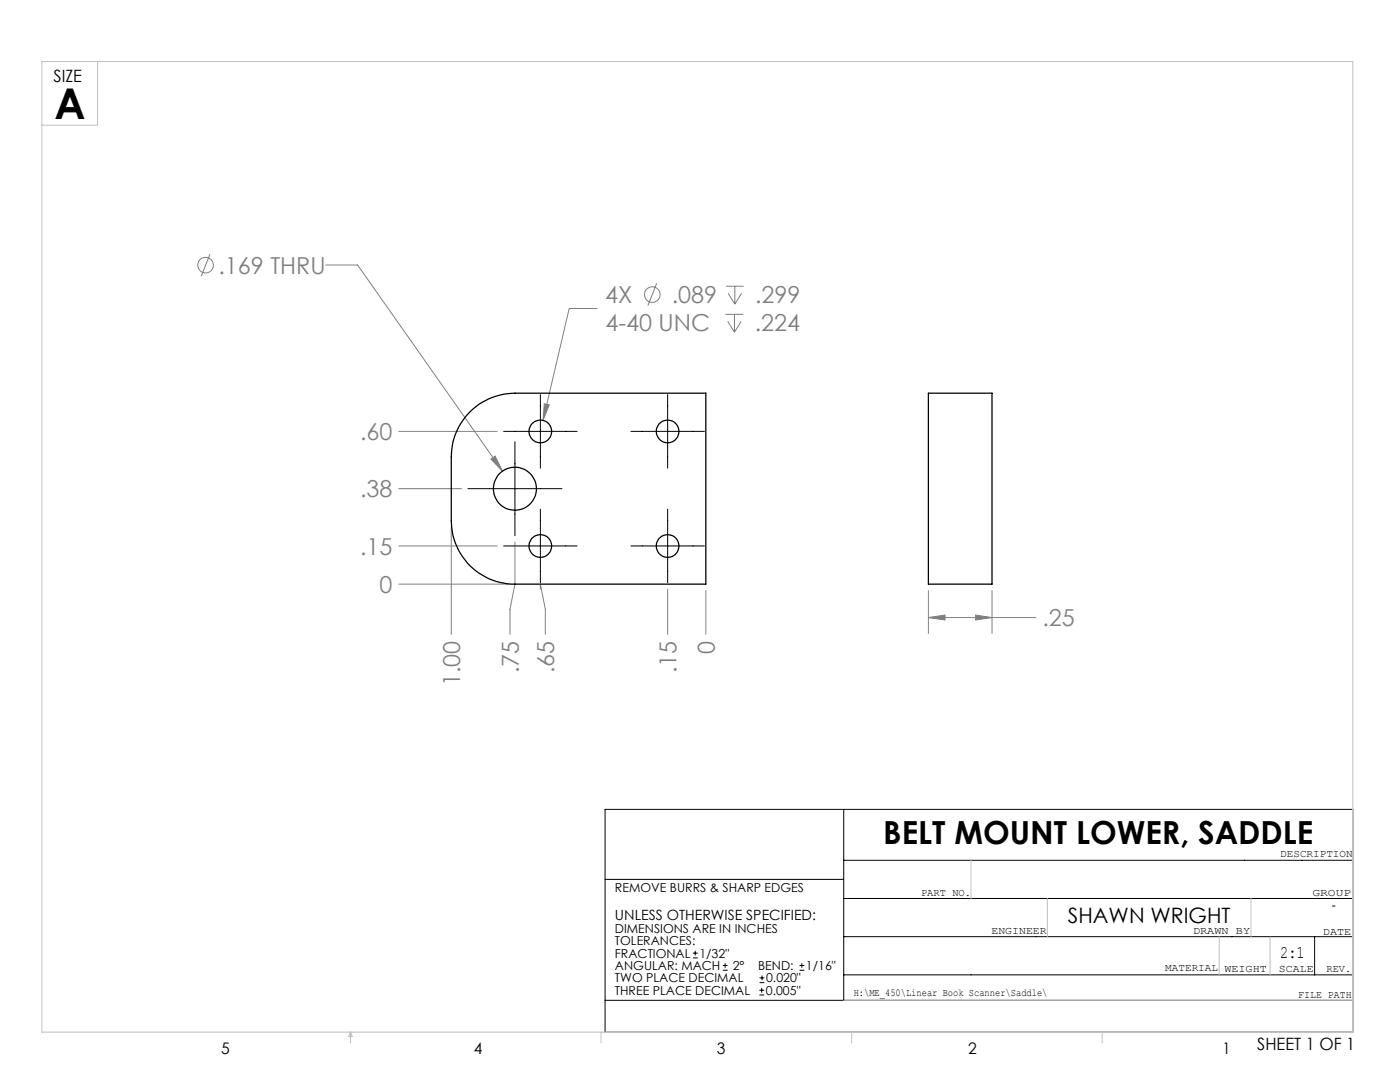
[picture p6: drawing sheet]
<svg xmlns="http://www.w3.org/2000/svg" width="279mm" height="216mm" viewBox="0 0 279 216" stroke-linecap="round" stroke-linejoin="round" font-family="sans-serif">
<g fill="none" stroke="#808080" stroke-width=".2">
<path d="M41.9 50.7l-1.8 4.4M65 52.9h6.4l28.9 41.1M131.1 56.6l-1.8 4.4M144.9 57.1h3.5M145.3 58.5l1.3 2.2M146.6 57.1v3.6M148 58.5l-1.4 2.2M119.2 61.6h-5.6l-5.2 22.3M144.8 62.7h3.5M145.2 64.1l1.4 2.2M146.6 62.7v3.6M147.9 64.1l-1.3 2.2"/>
<path d="M79.6 97.5h12.5M79.6 86.1h19.6M98 91.6l.8-.6 1.5 3zM108.6 80.6l1 .2-1.2 3.1zM79.6 116.6h21.9M79.6 108.9h19.6M90.1 105.1v21.5M102.8 108.2v8.4l-1 5v5M107.8 117.5v-.9l1 5v5M133.2 117.5v9.1M140.9 117.8v8.8M185.3 117.8v8.6"/>
<path d="M198 117.8v8.6M185.3 123.2l3.3-.5v1zM185.3 123.2h21.4M194.7 122.7l3.3 .5-3.3 .5z"/>
<circle cx="41" cy="52.9" r="1.55"/>
<circle cx="130.2" cy="58.8" r="1.56"/>
</g>
<g fill="none" stroke="#000" stroke-width=".2">
<path d="M107.8 78.7v14.7M133.2 78.7v14.7M93.4 97.5h18.7M100.5 86.1h14.7M102.8 88.2v18.7M125.9 86.1h14.7M100.5 108.9h14.7M107.8 101.6v14.7M125.9 108.9h14.7M133.2 101.6v14.7M120.8 161.5h149.2v44.5h-149.2zM120.8 175.5h47.6"/>
<path d="M168.4 179.3h101.6M168.4 161.5v38.1M168.4 171.7h101.6M120.8 199.6h149.2M138.3 191.1h.9M138.3 190.2h.9M138.7 189.7v.9M144.3 193.6h.9M144.3 192.7h.9M144.7 192.2v.9M151.6 198.5h.9M151.6 197.6h.9"/>
<path d="M151.6 196.1h.9M151.6 195.1h.9M152 197.1v.9M152.1 194.7v.9M159.6 193.6h.9M159.6 192.7h.9M160 192.2v.9M168.4 186.9h101.6M168.4 194.5h101.6M262.4 186.9v7.6"/>
</g>
<g fill="none" stroke="#c0c0c0" stroke-width=".2">
<path d="M8.4 12.3h261.6v193.7h-261.6zM19.5 12.3v12.7h-11.1M193.8 171.7v7.6M209 179.3v7.6M249.7 179.3v7.6M168.4 199.6h101.6M243.3 186.9v7.6M253.5 186.9v7.6M70 206v2.1M70 206l.3 .8h-.7zM119.9 206v2.1M170 206v2.1"/>
<path d="M220 206v2.1"/>
</g>
<path d="M108.6 80.6l-.2 3.3 1.2-3.1zM98 91.6l2.3 2.4-1.5-3zM185.3 123.2l3.3-.5v1zM194.7 122.7l3.3 .5-3.3 .5z" fill="#808080"/>
<g fill="none" stroke="#000" stroke-width=".25">
<path d="M185.3 78.5h12.7v38.1h-12.7zM93.8 82.2a12.7 12.7 0 0 1 9-3.7h38.1v38.1h-38.1a12.6 12.6 0 0 1-12.7-12.7v-12.7a12.6 12.6 0 0 1 3.7-9z"/>
<circle cx="102.8" cy="97.5" r="4.3"/>
<circle cx="107.8" cy="86.1" r="2.25"/>
<circle cx="133.2" cy="86.1" r="2.25"/>
<circle cx="107.8" cy="108.9" r="2.25"/>
<circle cx="133.2" cy="108.9" r="2.25"/>
</g>
<text font-size="8.5" x="10.9" y="23.8">A</text>
<text font-size="6.3" x="176.3" y="168.4">BELT MOUNT LOWER, SADDLE</text>
<g font-size="4.7" fill="#808080">
<text x="43.6" y="54.6">.169 THRU</text>
<text x="120.8" y="60.5">4X</text>
<text x="134.1" y="60.5">.089</text>
<text x="150.7" y="60.5">.299</text>
<text x="120.8" y="66.1">4-40 UNC</text>
<text x="150.6" y="66.1">.224</text>
<text x="71.8" y="87.8">.60</text>
<text x="71.8" y="99.3">.38</text>
<text x="71.8" y="110.7">.15</text>
<text x="75.7" y="118.3">0</text>
<text x="208" y="125">.25</text>
<text x="142.6" y="130.4" transform="rotate(-90 142.6 130.4)">0</text>
<text x="91.8" y="136.9" transform="rotate(-90 91.8 136.9)">1.00</text>
<text x="103.6" y="134.3" transform="rotate(-90 103.6 134.3)">.75</text>
<text x="110.6" y="134.3" transform="rotate(-90 110.6 134.3)">.65</text>
<text x="135" y="134.3" transform="rotate(-90 135 134.3)">.15</text>
</g>
<text font-size="4.2" x="213.1" y="184.3">SHAWN WRIGHT</text>
<text font-size="3.5" x="255.5" y="191.2">2:1</text>
<g font-size="3.4">
<text x="10.7" y="16.4">SIZE</text>
<text x="250.9" y="209.5">SHEET 1 OF 1</text>
</g>
<g font-size="3.2">
<text x="44.2" y="210.4">5</text>
<text x="94.6" y="210.3">4</text>
<text x="143.1" y="210.4">3</text>
<text x="193.2" y="210.3">2</text>
<text x="244" y="210.3">1</text>
</g>
<g font-size="2.8">
<text x="122.7" y="183.6">UNLESS OTHERWISE SPECIFIED:</text>
<text x="265.7" y="181.6">-</text>
</g>
<g font-size="2.5">
<text x="122.7" y="178">REMOVE BURRS &amp; SHARP EDGES</text>
<text x="122.7" y="186.2">DIMENSIONS ARE IN INCHES</text>
<text x="122.7" y="188.6">TOLERANCES:</text>
<text x="122.7" y="191.1">FRACTIONAL</text>
<text x="139.6" y="191.1">1/32&quot;</text>
<text x="122.7" y="193.6">ANGULAR: MACH</text>
<text x="122.7" y="196">TWO PLACE DECIMAL</text>
<text x="146.2" y="193.6">2°</text>
<text x="151.3" y="193.6">BEND:</text>
<text x="152.9" y="196">0.020&quot;</text>
<text x="160.8" y="193.6">1/16&quot;</text>
<text x="122.7" y="198.5">THREE PLACE DECIMAL</text>
<text x="152.8" y="198.5">0.005&quot;</text>
</g>
<g font-size="2.1">
<text x="255.5" y="171">DESCRIPTION</text>
<text x="183.8" y="178.8">PART NO.</text>
<text x="261.9" y="178.8">GROUP</text>
<text x="197.9" y="186.4">ENGINEER</text>
<text x="238.1" y="186.4">DRAWN BY</text>
<text x="264" y="186.5">DATE</text>
<text x="232.5" y="193.8">MATERIAL</text>
<text x="244.4" y="193.9">WEIGHT</text>
<text x="255.2" y="194">SCALE</text>
<text x="264.7" y="193.9">REV.</text>
<text x="170.4" y="198.7">H:\ME_450\Linear Book Scanner\Saddle\</text>
<text x="259.1" y="199.1">FILE PATH</text>
</g>
</svg>
